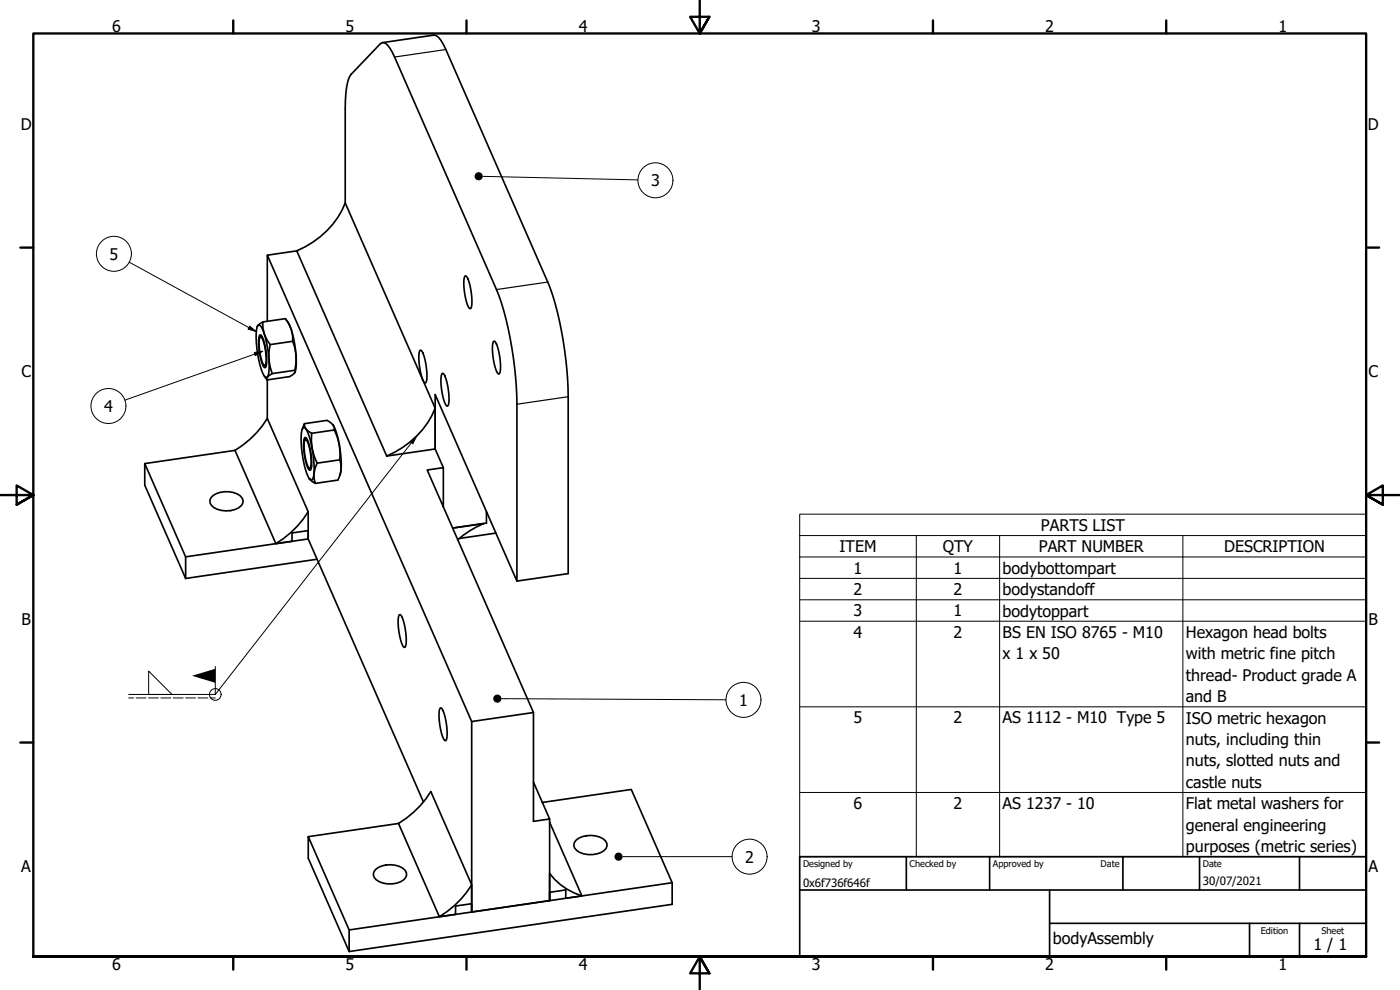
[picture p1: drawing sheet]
<svg xmlns="http://www.w3.org/2000/svg" width="420mm" height="297mm" viewBox="0 0 420 297" stroke-linecap="round" stroke-linejoin="round" font-family="sans-serif">
<!-- layer: Visible (ISO) -->
<g fill="none" stroke="#000" stroke-width=".5">
<path d="M114.8 12.8l15.4-2.3a3.8 3.8 0 0 1 2.8 2.8l31.4 71.3a102.1 102.1 0 0 1 6.1 34.4v53.1l-15.4 2.3-24.5-56v16.3l2.5 5.6M80.2 76.6v19.8M89.1 75.3l-8.9 1.3 61.4 139.9M89.1 75.3l27 61.5M103.6 60.9l.2-32.5a12.6 12.6 0 0 1 1.6-6.1l9.2-9.5a2.45 2.45 0 0 1 2.5 1.7l1.3 2.6 30.6 69.8a102.1 102.1 0 0 1 6.1 34.4v53.1M103.6 60.9a26.4 26.4 0 0 1-14.5 14.4M103.6 60.9l27 61.6M77.2 98.1l.8-.9 .9-.6a9.6 9.6 0 0 0 2.2 6.8 13.9 13.9 0 0 0 .6 8.7l-1.5 1M77.4 97.6l.3-.1a3.6 3.6 0 0 1 1.6 2.6 29.9 29.9 0 0 1 1.2 12.5l-.6 .7a3.6 3.6 0 0 1-1.5-2.6 29.9 29.9 0 0 1-1.2-12.5zM78.9 96.6l6.7-1a9.6 9.6 0 0 1 2.2 6.8 15.5 15.5 0 0 1 .8 8.9 1.92 1.92 0 0 1-1.7 1.7l-6.7 1M85.7 95.7a17.1 17.1 0 0 1 3 9.3l.2 4.6-.3 2.1M139.5 82.9l.3-.1a9.7 9.7 0 0 1 1.7 5.5l.1 1.3a4.2 4.2 0 0 1-.4 3 2.62 2.62 0 0 1-1.3-2.3l-.6-3.9a7 7 0 0 1 .2-3.5z"/>
<path d="M77.9 100.7l.2-.3a7.8 7.8 0 0 1 1.8 5.2l.1 1.3a5.8 5.8 0 0 1-.3 3.4h-.3a15.1 15.1 0 0 1-1.7-9.1zM78 101.2l.2-.1a8.9 8.9 0 0 1 1.6 5.3 5.3 5.3 0 0 1-.3 3.3 2.23 2.23 0 0 1-1.2-2.2l-.5-3.8zM78.2 100.9l-.2 .3M79.3 109.7l.2 .2M79.3 112.9l.9 1.1-.2-.4 .2-.5M80.2 114v11.6M87.8 102.4l-6.7 1M88.5 111.1l-6.8 1M126 105.2l.3-.2a9.7 9.7 0 0 1 1.7 5.6l.1 1.3a4.2 4.2 0 0 1-.4 3 2.63 2.63 0 0 1-1.3-2.3l-.6-3.9a7 7 0 0 1 .2-3.5zM132.6 112.1l.3-.1a9.7 9.7 0 0 1 1.7 5.5l.1 1.3a4.2 4.2 0 0 1-.4 3.1 2.62 2.62 0 0 1-1.2-2.3l-.7-3.9a7 7 0 0 1 .2-3.6zM148.1 102.5l.3-.2a9.7 9.7 0 0 1 1.7 5.6l.1 1.3a4.2 4.2 0 0 1-.4 3 2.62 2.62 0 0 1-1.3-2.3l-.7-3.9a7.1 7.1 0 0 1 .3-3.5zM43.4 139.1v6.5l12.3 28"/>
<path d="M70.5 135.1l-27.1 4 12.3 28 31.9-4.7v-2.5l4.9-.7v2.5l34.6 78.9M80.2 125.6a28.4 28.4 0 0 1-9.7 9.5M80.2 125.6l12.3 27.9v8.2l-9.7 1.4-12.3-28M90.7 128.9l.7-1.8a2.9 2.9 0 0 0 2.2 2.9 15.2 15.2 0 0 0 1.6 9 7.1 7.1 0 0 0-.6 6l-1.7-1.3M91.1 128.3a2.12 2.12 0 0 1 1.5 2 31.4 31.4 0 0 1 1.5 12.8l-.5 1a2.12 2.12 0 0 1-1.6-2.1 31.4 31.4 0 0 1-1.4-12.7zM91.4 127.1l6.7-1 1.8 1.4M91.5 132l.2-.2a8.6 8.6 0 0 1 1.6 5.4 5.6 5.6 0 0 1-.2 3.3h-.3a13.4 13.4 0 0 1-1.3-8.5zM91.6 131.2a7.4 7.4 0 0 1 1.7 5.1l.2 1.3a6.1 6.1 0 0 1-.3 3.4l-.3 .1a14.8 14.8 0 0 1-1.7-9zM91.7 131.7l-.2 .3M99.9 127.5l.4 .7v.8a15.2 15.2 0 0 1 1.6 9 7.1 7.1 0 0 1-.5 6l-6.8 1M99.9 127.5a27.5 27.5 0 0 1 2.2 14.8l-.2 .5M99.9 127.5h.1"/>
<path d="M100.3 129l-6.7 1M101.9 138l-6.7 1M130.6 122.5a26.4 26.4 0 0 1-14.5 14.3M130.6 122.5v12.2l-14.5 2.1M64 148.7a6.9 6.9 0 0 1 8.7 .8 2.12 2.12 0 0 1-1.2 2.9 7.3 7.3 0 0 1-8-.7 1.95 1.95 0 0 1 .5-3zM92.5 153.5a28.4 28.4 0 0 1-9.7 9.6M92.8 140.5l.2 .1M133.1 152.1v-11.8l-4.9 .7 31.9 72.8v32.6l4.8-.7-4.8-11M145.1 157.1a29.4 29.4 0 0 0-7.7 4.8M146 153.5v3.5l-10.2 1.4M146.2 153.9h-.2M148.8 160l-11 1.6"/>
<path d="M55.7 167.1v6.5M95.2 167.8l-39.5 5.8M119.8 184.5l.3-.1a9.7 9.7 0 0 1 1.7 5.5l.1 1.3a4.2 4.2 0 0 1-.4 3.1 2.62 2.62 0 0 1-1.3-2.3l-.7-3.9a7 7 0 0 1 .3-3.6zM132.1 212.5l.2-.1a9.7 9.7 0 0 1 1.8 5.5l.1 1.3a4.2 4.2 0 0 1-.5 3 2.62 2.62 0 0 1-1.2-2.3l-.7-3.9a7.1 7.1 0 0 1 .3-3.5zM160.1 213.8l-18.5 2.7v57.1l23.3-3.4v-24.5M119.6 247.1a28.9 28.9 0 0 0 9.7-9.6l12.3 28v8.1l-9.7 1.5zM119.6 247.1l-27.1 3.9M162.8 240.8l26.7-3.9 12.2 28-31.9 4.6v-2.5l-4.9 .7v2.5l-23.3 3.4v-2.5l-4.9 .8v2.5l-31.9 4.6M164.9 246.7l9.7 22.1-9.7 1.4v-8.1a18.6 18.6 0 0 0 9.7 6.7M172.8 252.2a7.1 7.1 0 0 1 8.9 .1 1.94 1.94 0 0 1-.5 3 6.9 6.9 0 0 1-8.7-.9l-.3-.7 .1-.8zM112.7 260.9a7.1 7.1 0 0 1 8.8 .2 1.95 1.95 0 0 1-.5 3 6.9 6.9 0 0 1-8.7-.9l-.3-.7 .2-.8zM141.6 265.5a28.4 28.4 0 0 1-9.7 9.6"/>
<path d="M201.7 264.9v6.4l-96.9 14.2-12.3-28v-6.5l12.3 28v6.5"/>
</g>
<!-- layer: Visible Narrow (ISO) -->
<path d="M133.8 14.9l-15.4 2.2M164.4 84.6l-15.4 2.3M170.5 119l-15.4 2.3" fill="none" stroke="#000" stroke-width=".35"/>
<!-- layer: Visible (ISO) -->
<circle cx="92.8" cy="143.7" r=".25" fill="#000"/>
<!-- layer: Symbol (ISO) -->
<g fill="none" stroke="#000" stroke-width=".3">
<path d="M144.9 52.9l46.6 1.1M38.8 78.7l38.1 20.8M75 97.9l1.9 1.6-2.4-.8zM76.3 105.8l2.5-.4-2.2 1.3zM78.8 105.4l-41.3 14.7M123.1 132.5l1.9-1.7-1.1 2.3zM125 130.8l-60.4 77.6v-8.4M240 160.7v-6.4h170v6.4M240 160.7h170v6.4M240 160.7v96.3h170v-89.9M240 167.1h170M240 173.5h170"/>
<path d="M240 180h170M275 160.7v96.3M300 160.7v96.3M355 160.7v96.3M240 186.4h170M38.6 209.4h1.5M38.6 208.4h26M40.8 209.4h3M44.6 209.4h2.9M44.6 201.4l7 7h-7zM48.3 209.4h2.9M52 209.4h3"/>
<path d="M55.7 209.4h3M59.4 209.4h3M63.1 209.4h1.5M150.5 209.6l67.4 .4M240 212.1h170M240 237.8h170M186.9 257h32.8"/>
<circle cx="196.7" cy="54.1" r="5.3"/>
<circle cx="34.2" cy="76.2" r="5.3"/>
<circle cx="32.5" cy="121.8" r="5.3"/>
<circle cx="64.6" cy="208.4" r="1.75"/>
<circle cx="223.1" cy="210" r="5.3"/>
<circle cx="225" cy="257" r="5.3"/>
</g>
<!-- layer: Border (ISO) -->
<g fill="none" stroke="#000" stroke-width=".7">
<path d="M70 6.1v3.9M140 6.1v3.9M210 0v10l-2.9-5h5.8l-2.9 5 2.9-5M280 6.1v3.9M350 6.1v3.9M6.1 74.3h3.9M410 74.3h3.9M0 148.5h10l-5-2.8v5.7l5-2.9-5 2.9M420 148.5h-10l5-2.8v5.7l-5-2.9 5 2.9M6.1 222.8h3.9M410 222.8h3.9M10 287v-277h400v277h-400h400"/>
<path d="M70 287v3.9M140 287v3.9M212.9 292l-2.9-5 2.9 5h-5.8l2.9-5v10M280 287v3.9M350 287v3.9"/>
</g>
<!-- layer: Title (ISO) -->
<path d="M240 257h170v30h-170zM272 257v10M297 257v10M337 257v10M360 257v10M390 257v10M240 267h170M315 277h95M315 267v20M375 277v10M390 277v10" fill="none" stroke="#000" stroke-width=".5"/>
<!-- layer: Symbol (ISO) -->
<g fill="#000">
<path d="M75 97.9l1.9 1.6-2.4-.8z" fill-rule="evenodd"/>
<path d="M76.3 105.8l2.5-.4-2.2 1.3z" fill-rule="evenodd"/>
<path d="M123.1 132.5l1.9-1.7-1.1 2.3z" fill-rule="evenodd"/>
<path d="M57.6 202.8l7-2.1v4.2z" fill-rule="evenodd"/>
<circle cx="143.7" cy="52.9" r="1.25"/>
<circle cx="149.3" cy="209.6" r="1.25"/>
<circle cx="185.6" cy="257" r="1.25"/>
</g>
<g font-size="4.8">
<text x="33.7" y="9.6">6</text>
<text x="103.7" y="9.6">5</text>
<text x="173.7" y="9.6">4</text>
<text x="243.7" y="9.6">3</text>
<text x="313.7" y="9.6">2</text>
<text x="383.7" y="9.6">1</text>
<text x="6.2" y="38.9">D</text>
<text x="410.5" y="38.9">D</text>
<text x="195.4" y="55.9">3</text>
<text x="32.9" y="77.9">5</text>
<text x="6.4" y="113.2">C</text>
<text x="410.7" y="113.2">C</text>
<text x="31.2" y="123.6">4</text>
<text x="312.4" y="159.3">PARTS LIST</text>
<text x="252" y="165.7">ITEM</text>
<text x="283" y="165.7">QTY</text>
<text x="311.8" y="165.7">PART NUMBER</text>
<text x="367.4" y="165.7">DESCRIPTION</text>
<text x="256.2" y="172.1">1</text>
<text x="286.2" y="172.1">1</text>
<text x="300.9" y="172.2">bodybottompart</text>
<text x="256.2" y="178.5">2</text>
<text x="286.2" y="178.5">2</text>
<text x="300.9" y="178.6">bodystandoff</text>
<text x="256.2" y="185">3</text>
<text x="286.2" y="184.9">1</text>
<text x="300.9" y="185">bodytoppart</text>
<text x="6.4" y="187.4">B</text>
<text x="256.2" y="191.3">4</text>
<text x="286.2" y="191.4">2</text>
<text x="300.9" y="191.4">BS EN ISO 8765 - M10</text>
<text x="355.9" y="191.4">Hexagon head bolts</text>
<text x="410.7" y="187.4">B</text>
<text x="300.9" y="197.8">x 1 x 50</text>
<text x="355.9" y="197.8">with metric fine pitch</text>
<text x="355.9" y="204.3">thread- Product grade A</text>
<text x="221.8" y="211.7">1</text>
<text x="355.9" y="210.7">and B</text>
<text x="256.2" y="217">5</text>
<text x="286.2" y="217.1">2</text>
<text x="300.9" y="217.1">AS 1112 - M10 Type 5</text>
<text x="355.9" y="217.1">ISO metric hexagon</text>
<text x="355.9" y="223.5">nuts, including thin</text>
<text x="355.9" y="230">nuts, slotted nuts and</text>
<text x="355.9" y="236.4">castle nuts</text>
<text x="256.2" y="242.8">6</text>
<text x="286.2" y="242.8">2</text>
<text x="300.9" y="242.8">AS 1237 - 10</text>
<text x="355.9" y="242.8">Flat metal washers for</text>
<text x="355.9" y="249.2">general engineering</text>
<text x="355.9" y="255.7">purposes (metric series)</text>
<text x="6.4" y="261.7">A</text>
<text x="223.6" y="258.8">2</text>
<text x="410.7" y="261.7">A</text>
<text x="316" y="283.4">bodyAssembly</text>
<text x="394.2" y="285">1 / 1</text>
<text x="33.7" y="290.9">6</text>
<text x="103.7" y="290.9">5</text>
<text x="173.7" y="290.9">4</text>
<text x="243.7" y="290.9">3</text>
<text x="313.7" y="290.9">2</text>
<text x="383.7" y="290.9">1</text>
</g>
<g font-size="3.4">
<text x="241" y="266">0x6f736f646f</text>
<text x="361" y="265.5">30/07/2021</text>
</g>
<g font-size="2.8">
<text x="241" y="260.1">Designed by</text>
<text x="273" y="260.1">Checked by</text>
<text x="298" y="260.1">Approved by</text>
<text x="330.3" y="260">Date</text>
<text x="361" y="260">Date</text>
<text x="378.4" y="280.1">Edition</text>
<text x="396.6" y="280.1">Sheet</text>
</g>
</svg>
